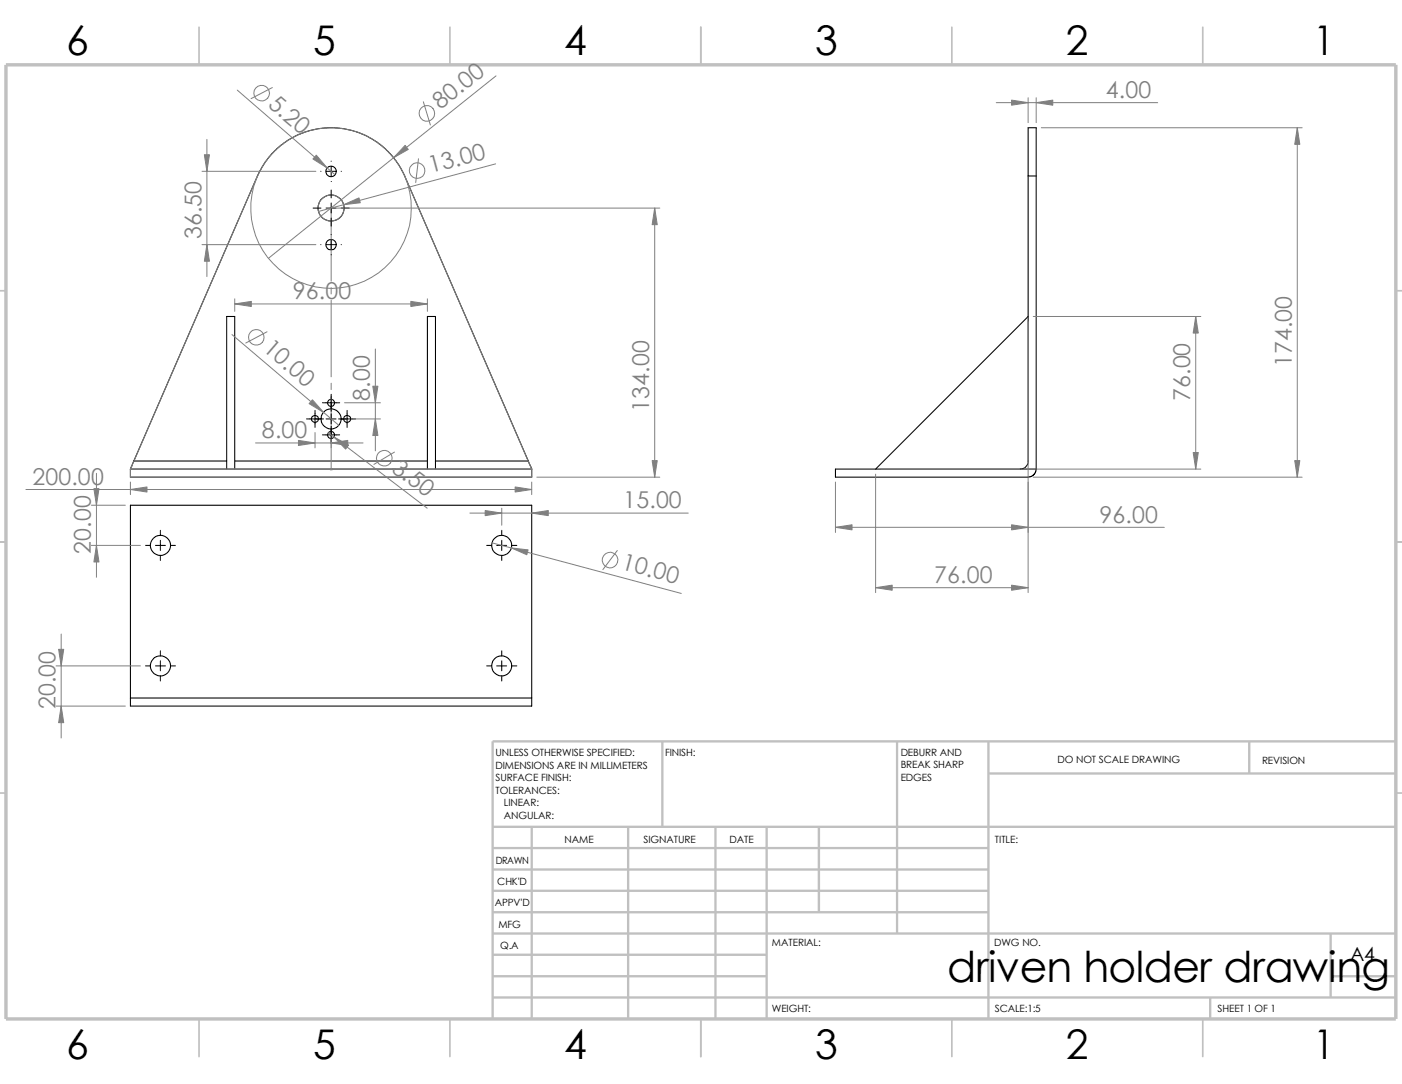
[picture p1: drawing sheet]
<svg xmlns="http://www.w3.org/2000/svg" width="279mm" height="216mm" viewBox="0 0 279 216" stroke-linecap="round" stroke-linejoin="round" font-family="sans-serif">
<g fill="none" stroke="#c0c0c0" stroke-width=".34">
<path d="M39.7 5.4v7.5M89.7 5.4v7.5M139.7 5.4v7.5M189.7 5.4v7.5M239.7 5.4v7.5M-.1 57.9h1.3M278.2 57.9h1.2M-.1 107.9h1.3M278.2 107.9h1.2M-.1 157.9h1.3M278.2 157.9h1.2M39.7 202.9v7.5"/>
<path d="M89.7 202.9v7.5M139.7 202.9v7.5M189.7 202.9v7.5M239.7 202.9v7.5"/>
</g>
<g fill="none" stroke="#c0c0c0" stroke-width=".47">
<path d="M132 147.7v17M178.8 147.7v38.2M197 154.1h81.2M197 147.7v55.2M249 147.7v6.4M278.2 147.7h-180v55.2M98.2 164.7h180M98.2 168.9h98.8M98.2 177.4h98.8M98.2 173.2h98.8M106 164.7v38.2M125.2 164.7v38.2"/>
<path d="M142.6 164.7v38.2M152.8 164.7v38.2M163.2 164.7v17M98.2 181.7h98.8M98.2 198.7h180M98.2 194.4h54.6M98.2 190.2h54.6M98.2 185.9h180M241.2 198.7v4.2M265.2 194.4h13M265.2 185.9v12.8"/>
</g>
<path d="M1.2 12.9h277v190h-277z" fill="none" stroke="#c0c0c0" stroke-width=".68" stroke-linecap="butt"/>
<g fill="none" stroke="#000" stroke-width=".21">
<path d="M204.9 35.1v56.7a1.59 1.59 0 0 1-1.6 1.6M204.9 35.1h1.6M204.9 35.1v-9.7h1.6v9.7M206.5 35.1v58.3M204.9 63l-30.4 30.4M26 93.4h80M26 93.4v1.6h80v-1.6M26.7 91.8l-.7 1.6M26.7 91.8l24.6-56.7 .9-1.8 2-2.7 1.8-1.7 1.5-1 2.1-1.1 1.4-.6 2.5-.6 1.8-.2 3.1 .2 1.7 .4 1.5 .5 1.8 .8 1.7 1 1.7 1.3 1.7 1.9 1 1.4 1.1 1.9 24.7 57M26.7 91.8h18.5M45.2 93.4v-30.4h1.6v30.4M46.8 91.8h38.4"/>
<path d="M85.2 93.4v-30.4h1.6v30.4M86.8 91.8h18.5M105.3 91.8l.7 1.6M166.5 93.4h40l-.3 1-.5 .4-.8 .2h-38.4zM26 139v-38.4h80v38.4M26 139h80M26 139v1.6h80v-1.6"/>
<circle cx="66" cy="34.1" r="1.05"/>
<circle cx="66" cy="48.7" r="1.05"/>
<circle cx="66" cy="41.4" r="2.59"/>
<circle cx="62.8" cy="83.4" r=".68"/>
<circle cx="66" cy="80.2" r=".71"/>
<circle cx="66" cy="86.6" r=".71"/>
<circle cx="66" cy="83.4" r="2"/>
<circle cx="69.2" cy="83.4" r=".7"/>
<circle cx="32" cy="108.6" r="2.01"/>
<circle cx="100" cy="108.6" r="2"/>
<circle cx="32" cy="132.6" r="2.01"/>
<circle cx="100" cy="132.6" r="2"/>
</g>
<g fill="none" stroke="#808080" stroke-width=".2">
<path d="M47.3 17.9l19.5 16.9M54.3 17.4l-4.3 2.2M98.8 15.1l-45.3 36.3M204.9 19.5v4.9M206.5 19.5v4.9M40.3 34.1h22.6M41.2 27.8v27.3M51.3 35.1l-25.3 58.3M80.6 35.1l25.4 58.3M83.4 31.6l-.6 4.8M84.4 20.3l1.4 4.6M98.8 32.6l-35.3 9.5"/>
<path d="M198.5 20.4h32.2M207.5 25.4h52M258.5 25.4v69.6M40.3 48.7h22.6M46.8 59.5v2.5M66 41.4v14.6M66 57.3v1.2M66 59.8v15.3M67 41.4h64.5M85.2 59.5v2.5M130.5 41.4v53.6M46.2 66.6l21.3 18.1"/>
<path d="M46.8 60.5h38.4M53.2 66.1l-4.2 2.2M66 76.3v1.3M66 78.9v14.7M74.8 69.5v20.3M204.9 64.1v53.9M205.9 63h33.4M238.3 63v30.4M5.2 97.5h100.8M19.2 94.3v20.7M26 93.4v1.6h80v-1.6M26 96v2.5"/>
<path d="M26 93.4h80M50.9 88.2h21.4M62.8 86.1v3.1M65.4 86.2l19.7 15M65.9 93.3l.3 .3M66.1 93.3l-.3 .3M68.7 80.2h7.1M70 83.4h5.8M78.6 90l-4.1 2.5M106 96v2.5M107 95h24.5M166.5 96v10"/>
<path d="M174.5 94.4v23.6M175.5 93.4h63.8M205.9 95h53.6M18.2 100.6h6.8M18.2 108.6h9.8M93.6 102.2h43.6M98 108.1l37.8 10.1M100 101.2v3.4M123 109.6l-2.9 3.9M166.5 105h65.5M174.5 117.1h30.4M11.2 132.6h16.8"/>
<path d="M12.2 126.3v20.7M11.2 140.6h13.8"/>
<circle cx="52.2" cy="18.5" r="1.56"/>
<circle cx="83.1" cy="34" r="1.55"/>
<circle cx="85.1" cy="22.6" r="1.56"/>
<circle cx="66" cy="41.5" r="2.6"/>
<circle cx="66" cy="41.4" r="16"/>
<circle cx="51.1" cy="67.2" r="1.56"/>
<circle cx="76.6" cy="91.3" r="1.56"/>
<circle cx="121.6" cy="111.6" r="1.55"/>
</g>
<g fill="none" stroke="#000" stroke-width=".2">
<path d="M63.9 34.1h.1M65 34.1h2M66 32.1h.1M66 33.1v2M66 37.8v1.6M66 36.2h.1M68 34.1h.1M62.4 41.4h1.6M63.9 48.7h.1M65 41.4h2M65 48.7h2M66 40.4v2"/>
<path d="M66 43.4v1.6M66 46.7h.1M66 47.8v1.9M66 50.7v.1M68 41.4h1.6M68 48.7h.1M66 78.5v3.4M61.1 83.4h3.4M62.8 81.7v3.4M64.3 80.2h3.4M64.3 86.6h3.4M65 83.4h2"/>
<path d="M66 82.4v2M66 84.9v3.4M67.5 83.4h3.4M69.2 81.7v3.4M29 108.6h1M31 108.6h2M32 105.6v1M32 107.6v2M32 110.6v1M34 108.6h1M97 108.6h1M99 108.6h2"/>
<path d="M100 105.6v1M100 107.6v2M100 110.6v1M102 108.6h1M29 132.6h1M31 132.6h2M32 129.6v1M32 131.6v2M32 134.6v1M34 132.6h1M97 132.6h1M99 132.6h2"/>
<path d="M100 129.6v1M100 131.6v2M100 134.6v1M102 132.6h1"/>
</g>
<g fill="#808080" stroke="#808080" stroke-width=".2">
<path d="M62.3 79.6l2.2 2.5-2.9-1.7z"/>
<path d="M63 30.9l2.2 2.5-2.8-1.7z"/>
<path d="M80.7 29l.7 .8-3 1.6z"/>
<path d="M68.5 40.8l3-1.4 .3 1z"/>
<path d="M40.7 30.8h1l-.5 3.3z"/>
<path d="M66.5 87l3 1.6-.6 .9z"/>
<path d="M74.3 76.9h1l-.5 3.3z"/>
<path d="M59.5 87.7l3.3 .5-3.3 .5z"/>
<path d="M66 88.2l3.3-.5v1z"/>
<path d="M130.5 41.4l.5 3.3h-1z"/>
<path d="M130 91.7h1l-.5 3.3z"/>
<path d="M102.7 97l3.3 .5-3.3 .5z"/>
<path d="M26 97.5l3.3-.5v1z"/>
<path d="M41.2 48.7l.5 3.3h-1z"/>
<path d="M74.8 83.4l.5 3.3h-1z"/>
<path d="M46.8 60.5l3.3-.5v1z"/>
<path d="M81.9 60l3.3 .5-3.3 .5z"/>
<path d="M106 102.2l3.3-.5v1z"/>
<path d="M19.2 108.6l.5 3.3h-1z"/>
<path d="M96.7 101.7l3.3 .5-3.3 .5z"/>
<path d="M18.7 97.3h1l-.5 3.3z"/>
<path d="M101.9 109.1l3.3 .4-.2 1z"/>
<path d="M11.7 129.3h1l-.5 3.3z"/>
<path d="M12.2 140.6l.5 3.3h-1z"/>
<path d="M201.6 104.5l3.3 .5-3.3 .5z"/>
<path d="M166.5 105l3.3-.5v1z"/>
<path d="M201.6 19.9l3.3 .5-3.3 .6z"/>
<path d="M206.5 20.4l3.3-.5v1.1z"/>
<path d="M237.8 90.1h1l-.5 3.3z"/>
<path d="M238.3 63l.5 3.3h-1z"/>
<path d="M174.5 117.1l3.3-.6v1.1z"/>
<path d="M201.6 116.5l3.3 .6-3.3 .5z"/>
<path d="M258.5 25.4l.5 3.3h-1z"/>
<path d="M258 91.7h1l-.5 3.3z"/>
</g>
<text font-size="8.5" x="188.8" y="195.7">driven holder drawing</text>
<g font-size="8.1">
<text x="13.2" y="10.9">6</text>
<text x="62.4" y="10.9">5</text>
<text x="112.4" y="10.9">4</text>
<text x="162.4" y="10.9">3</text>
<text x="212.4" y="10.9">2</text>
<text x="261.7" y="10.9">1</text>
<text x="13.2" y="210.9">6</text>
<text x="62.4" y="210.9">5</text>
<text x="112.4" y="210.9">4</text>
<text x="162.4" y="210.9">3</text>
<text x="212.4" y="210.9">2</text>
<text x="261.7" y="210.9">1</text>
</g>
<g font-size="4.6" fill="#808080">
<text x="53.3" y="21.1" transform="rotate(41 53.3 21.1)">5.20</text>
<text x="87.8" y="22" transform="rotate(-39 87.8 22)">80.00</text>
<text x="220.4" y="19.5">4.00</text>
<text x="85.9" y="34.5" transform="rotate(-15 85.9 34.5)">13.00</text>
<text x="40.1" y="47.7" transform="rotate(-90 40.1 47.7)">36.50</text>
<text x="58.3" y="59.6">96.00</text>
<text x="52.2" y="69.7" transform="rotate(41 52.2 69.7)">10.0</text>
<text x="257.4" y="73.1" transform="rotate(-90 257.4 73.1)">174.00</text>
<text x="73.7" y="79.9" transform="rotate(-90 73.7 79.9)">8.00</text>
<text x="129.4" y="82" transform="rotate(-90 129.4 82)">134.00</text>
<text x="237.2" y="79.9" transform="rotate(-90 237.2 79.9)">76.00</text>
<text x="52.2" y="87.3">8.00</text>
<text x="77.9" y="93.7" transform="rotate(37 77.9 93.7)">3.50</text>
<text x="6.4" y="96.6">200.00</text>
<text x="124.2" y="101.3">15.00</text>
<text x="219.1" y="104.1">96.00</text>
<text x="18.1" y="110.3" transform="rotate(-90 18.1 110.3)">20.00</text>
<text x="123.7" y="113.3" transform="rotate(15 123.7 113.3)">10.00</text>
<text x="186.1" y="116.1">76.00</text>
<text x="11.1" y="141.3" transform="rotate(-90 11.1 141.3)">20.00</text>
</g>
<text font-size="3.9" x="269.1" y="191.5">A4</text>
<g font-size="2">
<text x="98.8" y="150.6">UNLESS OTHERWISE SPECIFIED:</text>
<text x="98.8" y="153.1">DIMENSIONS ARE IN MILLIMETERS</text>
<text x="98.8" y="155.6">SURFACE FINISH:</text>
<text x="132.5" y="150.6">FINISH:</text>
<text x="179.5" y="155.5">EDGES</text>
<text x="179.5" y="150.5">DEBURR AND</text>
<text x="179.5" y="153">BREAK SHARP</text>
<text x="210.8" y="151.9">DO NOT SCALE DRAWING</text>
<text x="251.5" y="152.1">REVISION</text>
<text x="98.8" y="158.1">TOLERANCES:</text>
<text x="100.4" y="160.6">LINEAR:</text>
<text x="100.4" y="163.1">ANGULAR:</text>
<text x="112.5" y="168">NAME</text>
<text x="128.2" y="167.9">SIGNATURE</text>
<text x="145.4" y="167.9">DATE</text>
<text x="198.3" y="167.9">TITLE:</text>
<text x="98.8" y="172.1">DRAWN</text>
<text x="99.1" y="176.3">CHK'D</text>
<text x="98.6" y="180.4">APPV'D</text>
<text x="99.3" y="184.8">MFG</text>
<text x="99.7" y="189">Q.A</text>
<text x="153.8" y="188.5">MATERIAL:</text>
<text x="198.1" y="188.5">DWG NO.</text>
<text x="153.8" y="201.5">WEIGHT:</text>
<text x="198.2" y="201.6">SCALE:1:5</text>
<text x="242.7" y="201.6">SHEET 1 OF 1</text>
</g>
</svg>
